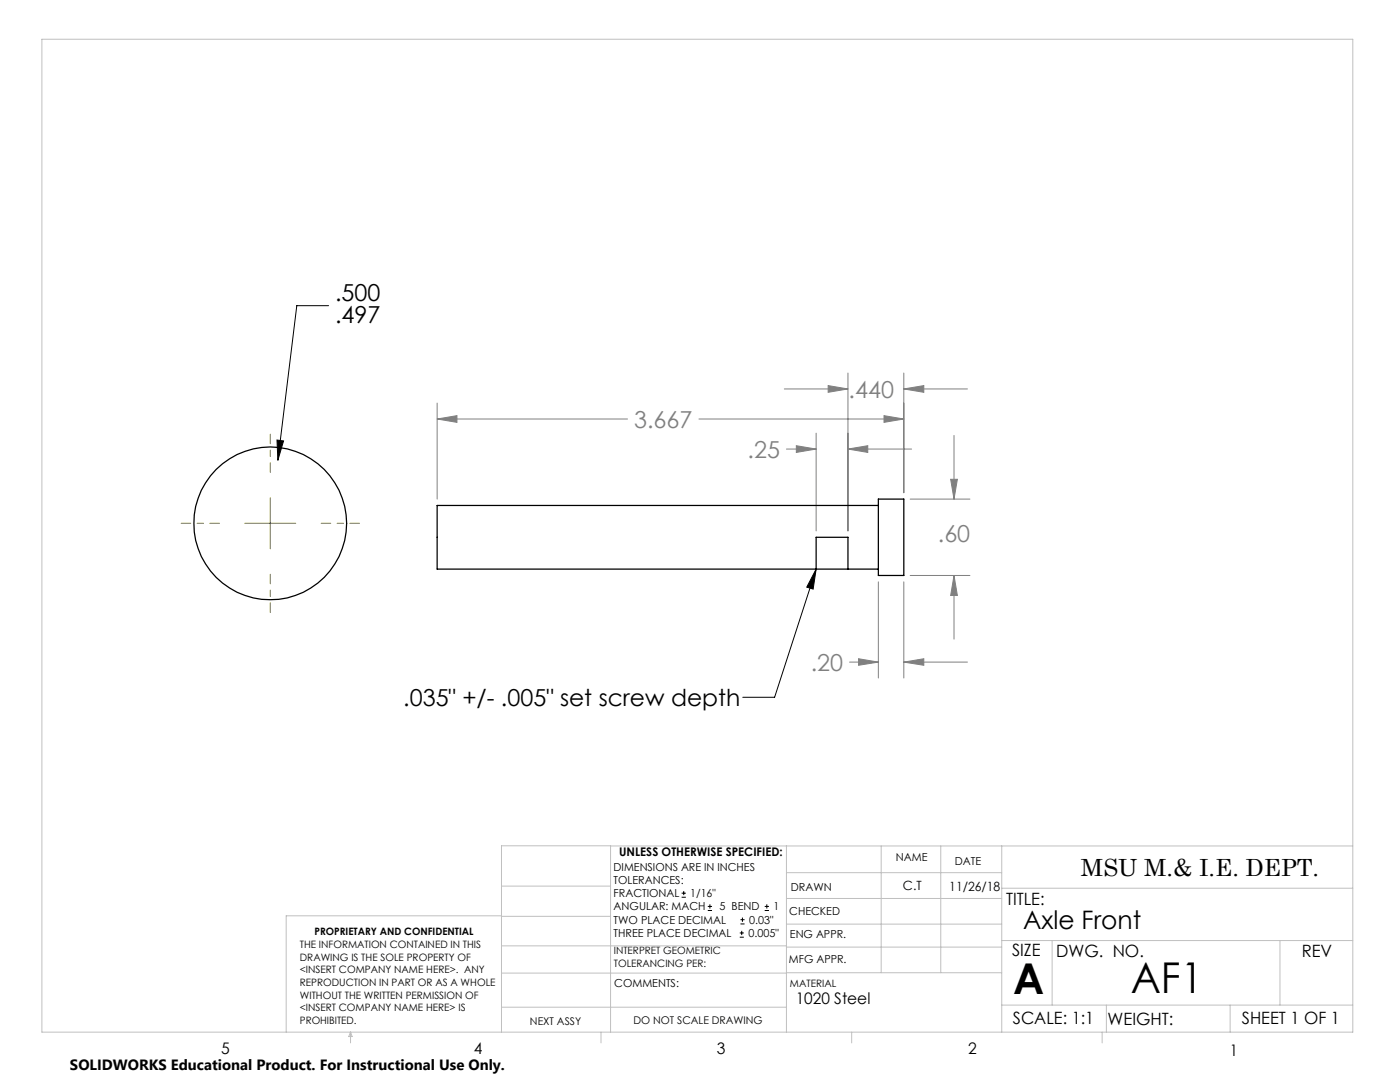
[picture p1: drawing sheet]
<svg xmlns="http://www.w3.org/2000/svg" width="279mm" height="216mm" viewBox="0 0 279 216" stroke-linecap="round" stroke-linejoin="round" font-family="sans-serif">
<g fill="none" stroke="#000" stroke-width=".2">
<path d="M65.6 61h-6.4l-3.7 30.8M55.3 87.8l1.3 .2-1.1 3.8zM162.9 113.6l-.6 3.9-1.3-.3zM162.9 113.6l-8.3 25.5h-6.4M136 179h.9M136 178.2h.9M136.5 177.8v.8M141.3 181.7h.8M141.3 180.9h.8M141.7 180.4v.9M147.6 187h.8M147.6 186.2h.8"/>
<path d="M147.8 184.4h.8M147.8 183.5h.8M148 185.7v.9M148.2 183.1v.8M152.6 181.7h.9M152.6 180.9h.9M153 180.4v.9"/>
</g>
<g fill="none" stroke="#808080" stroke-width=".2">
<path d="M156.5 77.6h12.7M165.3 76.9l3.9 .7-3.9 .7zM169.2 74.4v31.5M180.4 77.6l4-.7v1.4zM180.4 74.4v23.9M180.4 77.6h12.7M87.2 83.6l4-.7v1.4zM87.2 80.4v19.2M87.2 83.6h38M139.5 83.6h40.9M157 89.6h5.9M158.9 88.9l4 .7-4 .7z"/>
<path d="M162.9 86.4v19.5M169.2 89.6l4-.7v1.4zM169.2 89.6h12.7M176.4 82.9l4 .7-4 .7zM181.6 99.6h12M189.7 95.6h1.4l-.7 4zM190.4 86.9v12.7M175.3 116.1v19.2M180.4 116.1v19.2M181.6 114.8h12M190.4 114.8l.7 4h-1.4zM190.4 114.8v12.7"/>
<path d="M169.5 132.1h5.8M171.3 131.4l4 .7-4 .7zM180.4 132.1l4-.7v1.4zM180.4 132.1h12.7"/>
</g>
<path d="M53.9 94.3v-7.7M43.8 104.4h-7.6M53.9 114.6v7.6M64.1 104.4h7.6" fill="none" stroke="#808000" stroke-width=".2" stroke-dasharray="15.2 1.3 1.3 1.3" stroke-dashoffset="13.3"/>
<path d="M53.9 99.3v10.2M48.9 104.4h10.1" fill="none" stroke="#808000" stroke-width=".2"/>
<g fill="none" stroke="#c0c0c0" stroke-width=".2">
<path d="M8.4 7.8h261.6v198.2h-261.6zM100.1 176.8h21.7M121.8 168.8v37.2M157 168.8v37.2M157 179.3h42.9M157 174.1h42.9M175.9 168.8v25.3M187.7 168.8v25.3M199.9 177.2h70.1M199.9 168.8v37.2M270 168.8h-169.9v37.2M100.1 194.2h56.9"/>
<path d="M100.1 188.7h56.9M100.1 182.8h21.7M100.1 182.7h-43v23.3M157 194.1h42.9M157 184.4h42.9M157 189h42.9M199.9 187.7h70.1M210 187.7v12.9M255.4 187.7v12.9M70 206v2.1M70 206l.3 .8h-.7zM100.1 201h56.9"/>
<path d="M119.9 206v2.1M170 206v2.1M199.9 200.6h70.1M220 206v2.1M220.8 200.6v5.4M245.5 200.6v5.4"/>
</g>
<path d="M55.3 87.8l1.3 .2-1.1 3.8zM162.9 113.6l-.6 3.9-1.3-.3z" fill="#000"/>
<path d="M87.2 83.6l4-.7v1.4zM176.4 82.9l4 .7-4 .7zM189.7 95.6h1.4l-.7 4zM190.4 114.8l.7 4h-1.4zM171.3 131.4l4 .7-4 .7zM180.4 132.1l4-.7v1.4zM158.9 88.9l4 .7-4 .7zM169.2 89.6l4-.7v1.4zM165.3 76.9l3.9 .7-3.9 .7zM180.4 77.6l4-.7v1.4z" fill="#808080"/>
<g fill="none" stroke="#000" stroke-width=".25">
<path d="M175.3 99.6h5.1v15.2h-5.1zM162.9 113.6v-6.4h6.3v6.4M175.3 100.9h-88.1v12.7h88.1"/>
<circle cx="53.9" cy="104.4" r="15.2"/>
</g>
<g font-size="8.5">
<text x="202.2" y="198.3">A</text>
<text x="225.7" y="198.1">AF1</text>
</g>
<text font-size="5.1" x="204.2" y="185.4">Axle Front</text>
<g font-size="4.7">
<text x="66.9" y="60">.500</text>
<text x="66.9" y="64.5">.497</text>
<text x="80.5" y="140.9">.035&quot; +/- .005&quot; set screw depth</text>
<text x="215.7" y="174.7">MSU M.&amp; I.E. DEPT.</text>
</g>
<g font-size="4.7" fill="#808080">
<text x="169.4" y="79.4">.440</text>
<text x="126.6" y="85.4">3.667</text>
<text x="149.2" y="91.4">.25</text>
<text x="187.2" y="108.1">.60</text>
<text x="161.8" y="133.8">.20</text>
</g>
<g font-size="3.4">
<text x="200.8" y="180.5">TITLE:</text>
<text x="202" y="190.8">SIZE</text>
<text x="210.8" y="190.9">DWG. NO.</text>
<text x="259.8" y="191">REV</text>
<text x="202.1" y="204.4">SCALE: 1:1</text>
<text x="221" y="204.5">WEIGHT:</text>
<text x="247.8" y="204.4">SHEET 1 OF 1</text>
</g>
<g font-size="3.2">
<text x="158.8" y="200.4">1020 Steel</text>
<text x="44.2" y="210.4">5</text>
<text x="94.6" y="210.3">4</text>
<text x="143.1" y="210.4">3</text>
<text x="193.2" y="210.3">2</text>
<text x="245.4" y="210.6">1</text>
</g>
<text font-size="3" x="14" y="213.5">SOLIDWORKS Educational Product. For Instructional Use Only.</text>
<g font-size="2.5">
<text x="180.2" y="177.7">C.T</text>
<text x="189.5" y="177.8">11/26/18</text>
</g>
<text font-size="2.4" x="123.6" y="170.8">UNLESS OTHERWISE SPECIFIED:</text>
<g font-size="2.2">
<text x="122.5" y="173.7">DIMENSIONS ARE IN INCHES</text>
<text x="178.8" y="171.8">NAME</text>
<text x="190.6" y="172.5">DATE</text>
<text x="122.5" y="176.4">TOLERANCES:</text>
<text x="122.5" y="179">FRACTIONAL</text>
<text x="137.8" y="179">1/16&quot;</text>
<text x="157.8" y="177.8">DRAWN</text>
<text x="122.5" y="184.3">TWO PLACE DECIMAL</text>
<text x="122.5" y="181.7">ANGULAR: MACH</text>
<text x="143.6" y="181.7">5 BEND</text>
<text x="149.5" y="184.3">0.03&quot;</text>
<text x="154.4" y="181.7">1</text>
<text x="157.5" y="182.5">CHECKED</text>
<text x="122.5" y="187">THREE PLACE DECIMAL</text>
<text x="149.4" y="187">0.005&quot;</text>
<text x="157.6" y="187.2">ENG APPR.</text>
<text x="122.6" y="197">COMMENTS:</text>
<text x="157.4" y="192.2">MFG APPR.</text>
</g>
<g font-size="2.1">
<text x="105.8" y="204.5">NEXT ASSY</text>
<text x="126.4" y="204.3">DO NOT SCALE DRAWING</text>
</g>
<g font-size="2">
<text x="59.8" y="189.2">THE INFORMATION CONTAINED IN THIS</text>
<text x="59.8" y="191.7">DRAWING IS THE SOLE PROPERTY OF</text>
<text x="62.8" y="186.5">PROPRIETARY AND CONFIDENTIAL</text>
<text x="122.5" y="190.4">INTERPRET GEOMETRIC</text>
<text x="59.8" y="194.2">&lt;INSERT COMPANY NAME HERE&gt;. ANY</text>
<text x="59.8" y="196.8">REPRODUCTION IN PART OR AS A WHOLE</text>
<text x="122.5" y="192.9">TOLERANCING PER:</text>
<text x="157.7" y="197">MATERIAL</text>
<text x="59.8" y="199.3">WITHOUT THE WRITTEN PERMISSION OF</text>
<text x="59.8" y="201.8">&lt;INSERT COMPANY NAME HERE&gt; IS</text>
<text x="59.8" y="204.3">PROHIBITED.</text>
</g>
</svg>
